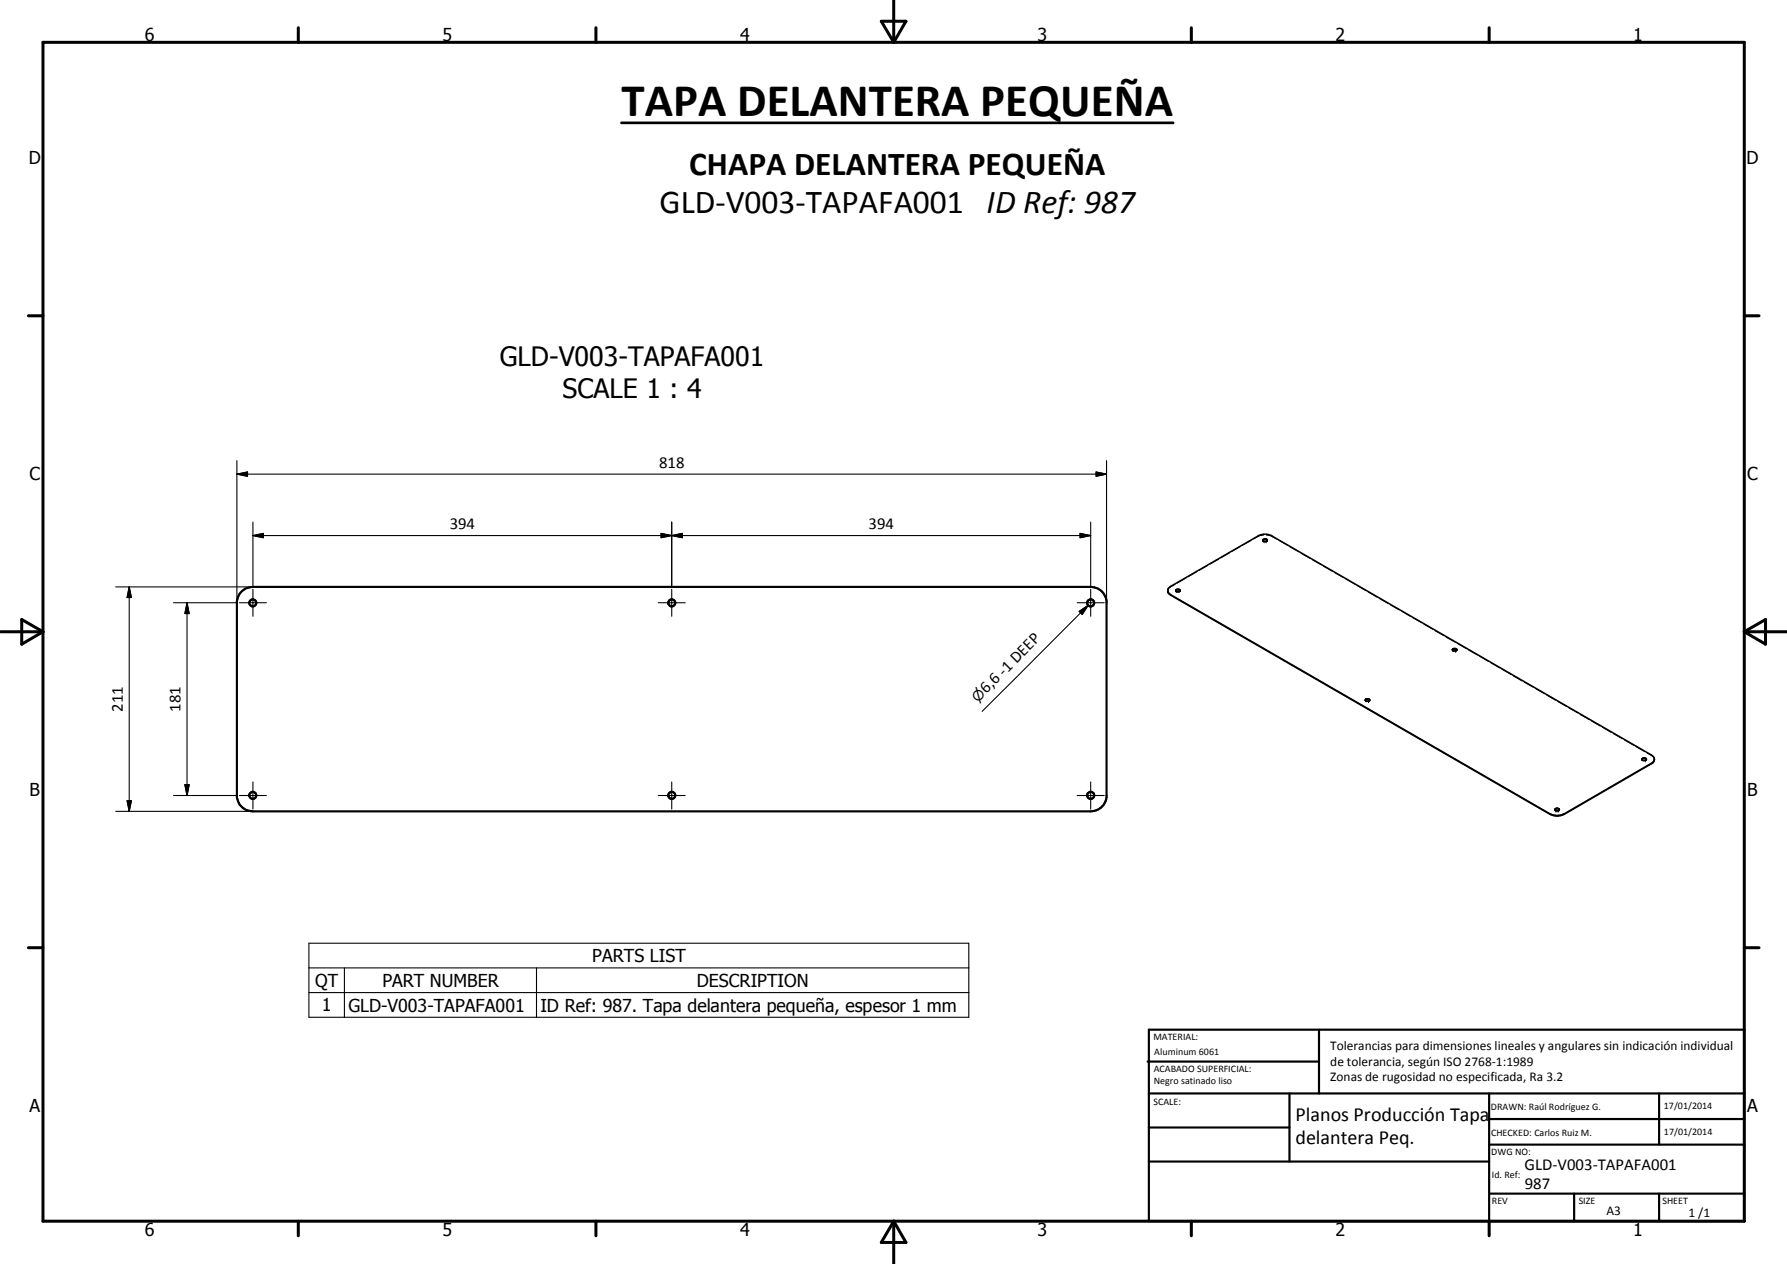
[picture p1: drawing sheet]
<svg xmlns="http://www.w3.org/2000/svg" width="420mm" height="297mm" viewBox="0 0 420 297" stroke-linecap="round" stroke-linejoin="round" font-family="sans-serif">
<g fill="none" stroke="#000" stroke-width=".51">
<path d="M57 138.9l1.1-.7 1.4-.3h196.9a3.7 3.7 0 0 1 3.8 3.3v46.2a3.7 3.7 0 0 1-3.8 3.3h-196.9a3.8 3.8 0 0 1-3.8-3.3v-46.2l.6-1.7zM269.8 249.5h40.3M270.1 242h140v45h-140zM270.1 257h140M303.2 257v16M310.1 242v15M350.1 257v30M390.1 257v12M270.1 265h33.1M270.1 273h80M350.1 269h60M350.1 263h60"/>
<path d="M350.1 280.5h60M370.1 280.5v6.5M390.1 280.5v6.5"/>
<circle cx="59.4" cy="141.7" r=".84"/>
<circle cx="157.9" cy="141.7" r=".82"/>
<circle cx="256.4" cy="141.7" r=".83"/>
<circle cx="59.4" cy="186.9" r=".83"/>
<circle cx="157.9" cy="186.9" r=".83"/>
<circle cx="256.4" cy="186.9" r=".83"/>
</g>
<g fill="none" stroke="#000" stroke-width=".35">
<path d="M274.6 138.8v-.5l.6-.5 20.5-11.8a3.4 3.4 0 0 1 3.4 0l89.2 51.4 .6 .6 .1 .4M274.6 138.8v.4l.6 .5 89.2 51.5a3.9 3.9 0 0 0 3.4 0l20.7-12 .4-.6M274.6 138.8a1.04 1.04 0 0 0 .6 1.1l89.2 51.4a3.9 3.9 0 0 0 3.4 0l20.7-11.9 .4-.4 .1-.6M276.4 138.8l.3-.3h.5l.2 .4M276.4 138.8l.4 .3 .6-.2M276.4 138.8l.4-.2 .6 .2M296.9 127a.52 .52 0 0 1 .5-.4 .52 .52 0 0 1 .5 .4M296.9 127a.67 .67 0 0 0 1 0M296.9 127a.68 .68 0 0 1 1.1 0M341.5 152.7l.3-.2 .7 .2M341.5 152.5l.8-.1 .2 .3a.6 .6 0 0 1-1 0zM321 164.5l.3-.2 .7 .2"/>
<path d="M321.1 164.3l.9 .1a.49 .49 0 0 1-.5 .4 .49 .49 0 0 1-.5-.4zM386.1 178.5a.58 .58 0 0 1 .5-.4 .58 .58 0 0 1 .5 .3v.1M386.1 178.5l.4 .2 .6-.2M386.1 178.5l.3-.3h.3l.4 .3M389 178.4v.2M365.6 190.3a.63 .63 0 0 1 1 0M366.6 190.2a.57 .57 0 0 0-.5-.3 .57 .57 0 0 0-.5 .4M366.6 190.2l-.3 .3-.7-.2"/>
</g>
<g fill="none" stroke="#000" stroke-width=".24">
<path d="M274.6 138.5v.4M276.3 137.3l-1.4 .9M276.4 138.8l.3 .4M277.4 138.8l-.2 .4M277.5 138.8v.1M278.8 135.8l-2 1.2M281.4 134.4l-2.1 1.2M284 132.9l-2.1 1.2M286.5 131.4l-2 1.2M289.1 129.9l-2 1.2M291.6 128.4l-2 1.2M294.2 127l-2.1 1.1"/>
<path d="M296.9 127h.1M296.9 126.9l.3 .4M297.1 125.7l-1.1 .2-1.3 .8M297.2 127.3h.1M297.7 127.3h.1M297.8 125.7l1.1 .2 1.3 .8M298 127h.1M298 126.9v.2l-.3 .2M300.7 127l2.1 1.2M303.3 128.5l2.1 1.2M305.9 130l2.1 1.2M308.6 131.5l2.1 1.3"/>
<path d="M311.2 133.1l2.1 1.2M313.8 134.6l2.1 1.2M316.4 136.1l2.1 1.2M319.1 137.6l2 1.2M321.7 139.1l2.1 1.2M324.3 140.6l2.1 1.3M326.9 142.2l2.1 1.1M329.6 143.6l2 1.3M332.2 145.2l2.1 1.1M334.8 146.7l2.1 1.2M337.4 148.2l2.1 1.2M340 149.7l2.1 1.2"/>
<path d="M341.4 152.7h.1M341.4 152.8h.1M341.5 152.7l.3 .4M342.3 153.1h.1M342.5 152.7v.1M342.5 152.8l-.2 .3M342.5 152.7h.1M342.5 152.8h.1M342.7 151.2l2.1 1.2M345.3 152.7l2.1 1.2M347.9 154.2l2.1 1.2M350.5 155.7l2.1 1.3"/>
<path d="M353.1 157.3l2.1 1.2M355.8 158.8l2 1.2M321 164.5v.3l.3 .1M321.8 164.9h.1M322 164.5l.1 .1M322.1 164.6l-.3 .3M322.1 164.5v.1M358.4 160.3l2.1 1.2M361 161.8l2.1 1.2M363.6 163.3l2.1 1.2M366.3 164.8l2 1.2M368.9 166.4l2.1 1.2"/>
<path d="M371.5 167.9l2.1 1.2M374.1 169.4l2.1 1.2M376.8 170.9l2 1.2M379.4 172.4l2.1 1.2M382 173.9l2.1 1.2M384.6 175.4l2.1 1.3M386 178.4h.1M386 178.6l.4 .2M386 178.5v.1M386.1 178.5l-.1 .1M386.8 178.8h.1M387.1 178.5v.1"/>
<path d="M387.1 178.4h.1M387.1 178.6l-.3 .2M387.3 177l1.3 .8M388.9 178.1l.1 .5M365.6 190.2l.2 .4M365.8 190.6h.1M366.3 190.6h.1M366.6 190.3v.2l-.3 .1"/>
</g>
<g fill="none" stroke="#000" stroke-width=".71">
<path d="M10.1 9.9h400v277.1h-400zM70.1 6.5v3.4M140.1 6.5v3.4M207.2 5h5.8l-2.9 4.9zM210.1 0v9.9M280.1 6.5v3.4M350.1 6.5v3.4M6.7 74.2h3.4M410.1 74.2h3.5M.1 148.5h10M5.1 145.6l5 2.9-5 2.9zM410.1 148.5h10"/>
<path d="M410.1 148.5l5-2.9v5.8zM6.7 222.7h3.4M410.1 222.7h3.5M70.1 287v3.4M140.1 287v3.4M210.1 287v10M210.1 287l2.9 5h-5.8zM280.1 287v3.4M350.1 287v3.4"/>
</g>
<g fill="none" stroke="#000" stroke-width=".25">
<path d="M55.7 111.4l2.5-.5v1zM55.7 111.4h204.5M55.7 108.2v33.4M257.7 110.9l2.5 .5-2.5 .5zM260.2 108.2v33.4M27.2 137.9h32.1M30.4 137.9l.5 2.5h-1zM30.4 137.9v52.8M59.5 125.9l2.4-.6v1.1zM59.5 122.7v15M59.5 138.5v6.3M59.5 125.9h196.9"/>
<path d="M155.4 125.3l2.5 .6-2.5 .5zM155.4 125.3l5 1.1v-1.1l-5 1.1zM157.9 125.9l2.5-.6v1.1zM157.9 122.7v15M157.9 138.5v6.3M253.9 125.3l2.5 .6-2.5 .5zM256.4 122.7v15M256.4 138.5v6.3M40.8 141.6h14.6M44 141.6l.5 2.6h-1zM44 141.6v45.3M56.3 141.6h6.3"/>
<path d="M154.8 141.6h6.3M253.3 141.6h6.3M253.7 143.7l2.2-1.5-1.4 2.2zM255.9 142.2l-25 25M27.2 190.7h32.1M29.9 188.2h1l-.5 2.5zM40.8 186.9h14.6M43.5 184.4h1l-.5 2.5zM56.3 186.9h6.3M59.5 183.8v6.3M154.8 186.9h6.3M157.9 183.8v6.3"/>
<path d="M253.3 186.9h6.3M256.4 183.8v6.3M72.6 221.7h155.2v17.4h-155.2zM72.6 227.5h155.2M72.6 233.3h155.2M81 227.5v11.6M126.1 227.5v11.6"/>
</g>
<path d="M55.7 111.4l2.5-.5v1zM257.7 110.9l2.5 .5-2.5 .5zM59.5 125.9l2.4-.6v1.1zM155.4 125.3l2.5 .6-2.5 .5zM157.9 125.9l2.5-.6v1.1zM253.9 125.3l2.5 .6-2.5 .5zM30.4 137.9l.5 2.5h-1zM44 141.6l.5 2.6h-1zM253.7 143.7l2.2-1.5-1.4 2.2zM29.9 188.2h1l-.5 2.5zM43.5 184.4h1l-.5 2.5z" fill="#000"/>
<path d="M146.1 28.9h129.7" fill="none" stroke="#000" stroke-width=".63"/>
<text font-size="11" x="146.1" y="27.3">TAPA DELANTERA PEQUEÑA</text>
<g font-size="7.9">
<text x="162" y="41.1">CHAPA DELANTERA PEQUEÑA</text>
<text x="155.1" y="50">GLD-V003-TAPAFA001 ID Ref: 987</text>
</g>
<g font-size="6.3">
<text x="117.5" y="86">GLD-V003-TAPAFA001</text>
<text x="132.3" y="93.6">SCALE 1 : 4</text>
</g>
<g font-size="4.7">
<text x="304.6" y="263.5">Planos Producción Tapa</text>
<text x="304.6" y="268.9">delantera Peq.</text>
</g>
<g font-size="4.2">
<text x="34" y="9.6">6</text>
<text x="104" y="9.6">5</text>
<text x="174" y="9.6">4</text>
<text x="244" y="9.6">3</text>
<text x="314" y="9.6">2</text>
<text x="384" y="9.6">1</text>
<text x="6.8" y="38.7">D</text>
<text x="410.6" y="38.7">D</text>
<text x="7" y="112.9">C</text>
<text x="410.8" y="112.9">C</text>
<text x="7" y="187.1">B</text>
<text x="410.8" y="187.1">B</text>
<text x="139.3" y="226.1">PARTS LIST</text>
<text x="74.1" y="231.9">QT</text>
<text x="89.9" y="231.9">PART NUMBER</text>
<text x="163.9" y="231.9">DESCRIPTION</text>
<text x="75.7" y="237.7">1</text>
<text x="81.9" y="237.7">GLD-V003-TAPAFA001</text>
<text x="127.1" y="237.9">ID Ref: 987. Tapa delantera pequeña, espesor 1 mm</text>
<text x="7" y="261.4">A</text>
<text x="410.8" y="261.4">A</text>
<text x="34" y="290.4">6</text>
<text x="104" y="290.4">5</text>
<text x="174" y="290.4">4</text>
<text x="244" y="290.4">3</text>
<text x="314" y="290.4">2</text>
<text x="384" y="290.4">1</text>
</g>
<g font-size="3.9">
<text x="155" y="109.9">818</text>
<text x="105.7" y="124.3">394</text>
<text x="204.2" y="124.3">394</text>
<text x="28.9" y="167.3" transform="rotate(-90 28.9 167.3)">211</text>
<text x="42.4" y="167.3" transform="rotate(-90 42.4 167.3)">181</text>
<text x="231.9" y="163.2" transform="rotate(-45 231.9 163.2)">6,6 -1 DEEP</text>
<text x="358.5" y="275">GLD-V003-TAPAFA001</text>
<text x="358.5" y="279.4">987</text>
</g>
<text font-size="3.3" x="229.9" y="165.1" transform="rotate(-45 229.9 165.1)">n</text>
<g font-size="3.1">
<text x="312.7" y="246.8">Tolerancias para dimensiones lineales y angulares sin indicación individual</text>
<text x="312.7" y="250.4">de tolerancia, según ISO 2768-1:1989</text>
<text x="312.7" y="254">Zonas de rugosidad no especificada, Ra 3.2</text>
<text x="377.7" y="285.6">A3</text>
<text x="397" y="285.9">1 /1</text>
</g>
<g font-size="2.4">
<text x="271.2" y="244.4">MATERIAL:</text>
<text x="271.3" y="252">ACABADO SUPERFICIAL:</text>
<text x="271.4" y="247.9">Aluminum 6061</text>
<text x="271.3" y="254.6">Negro satinado liso</text>
<text x="271.2" y="259.7">SCALE:</text>
<text x="350.6" y="260.8">DRAWN: Raúl Rodríguez G.</text>
<text x="391.2" y="260.6">17/01/2014</text>
<text x="350.6" y="267">CHECKED: Carlos Ruiz M.</text>
<text x="391.2" y="266.7">17/01/2014</text>
<text x="350.6" y="271.4">DWG NO:</text>
<text x="350.8" y="276.9">Id. Ref:</text>
<text x="350.8" y="282.8">REV</text>
<text x="371.2" y="282.9">SIZE</text>
<text x="390.9" y="282.9">SHEET</text>
</g>
</svg>
